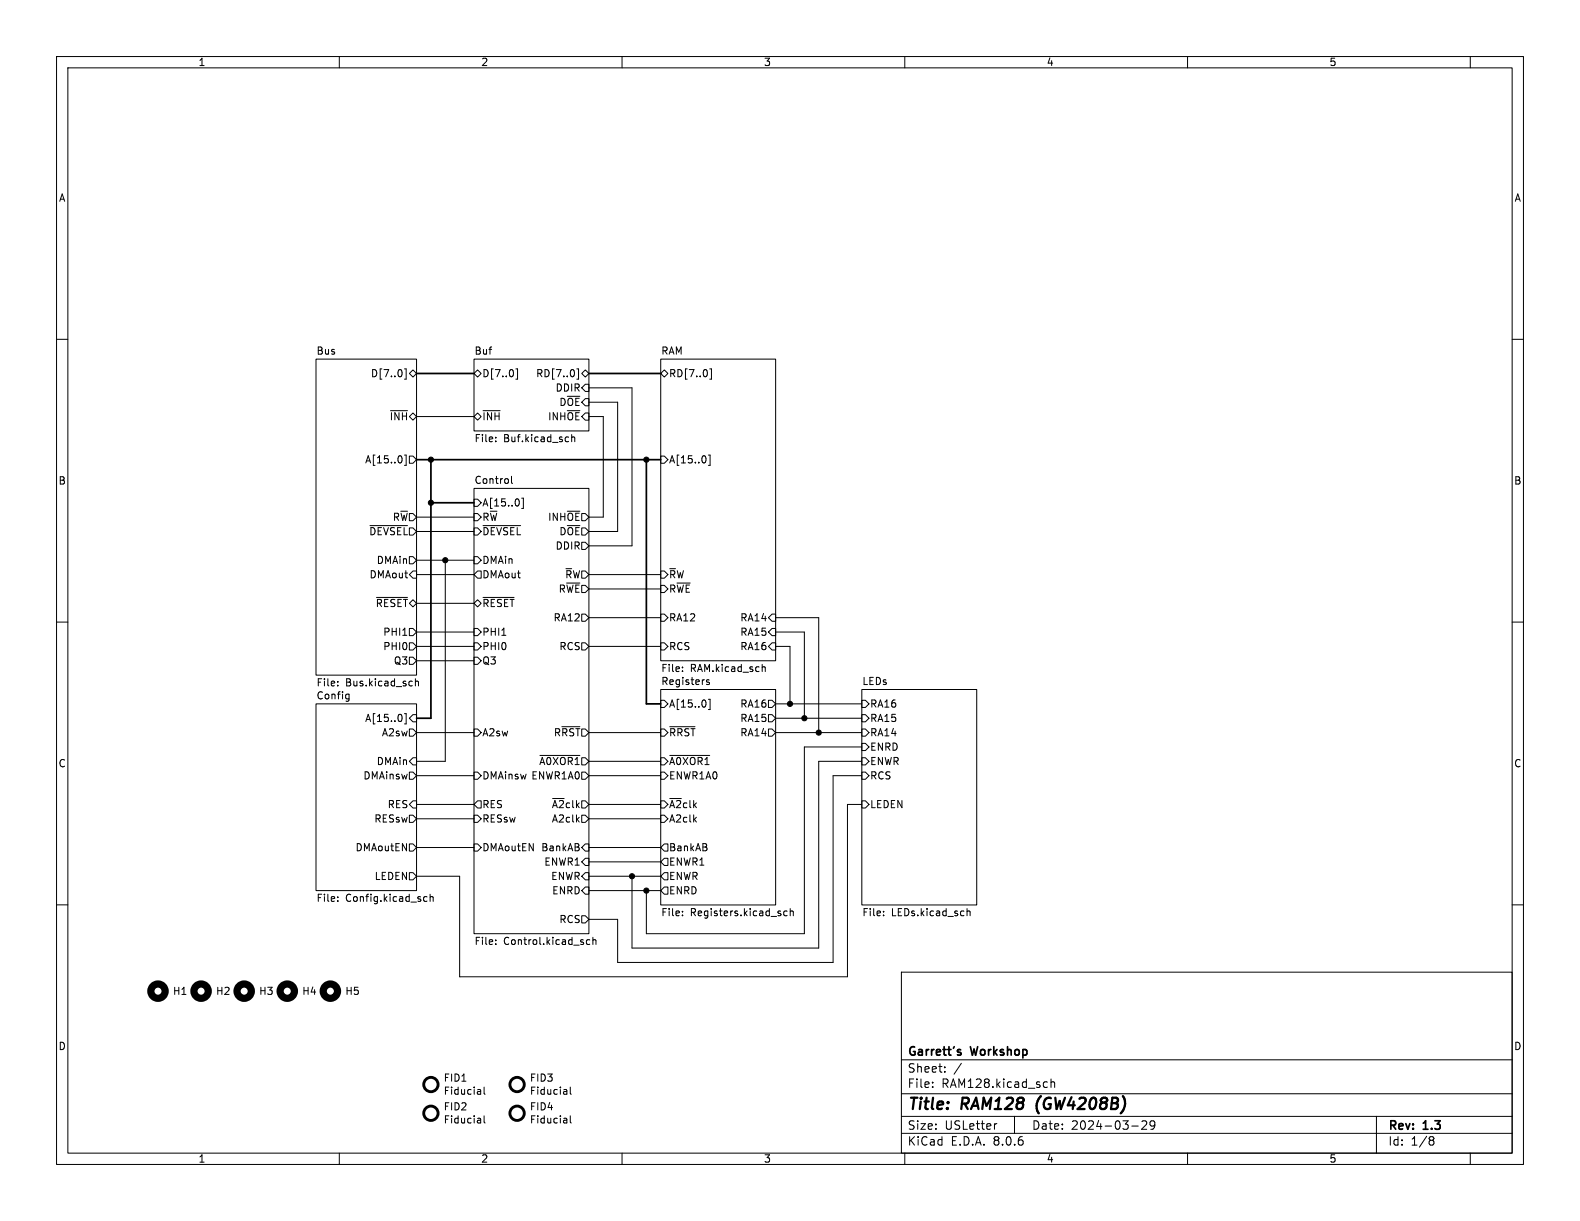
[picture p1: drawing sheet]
(kicad_sch
 (version 20231120)
 (generator "eeschema")
 (generator_version "8.0")
 (paper "USLetter")
 (title_block
  (title "RAM128 (GW4208B)")
  (date "2024-03-29")
  (rev "1.3")
  (company "Garrett's Workshop"))
 (lib_symbols
  (symbol "Mechanical:Fiducial" (exclude_from_sim no) (in_bom yes) (on_board yes)
   (property "Reference" "FID" (at 0 5.08 0) (effects (font (size 1.27 1.27))))
   (property "Value" "Fiducial" (at 0 3.175 0) (effects (font (size 1.27 1.27))))
   (property "Footprint" "" (at 0 0 0) (effects (font (size 1.27 1.27)) (hide yes)))
   (property "Datasheet" "~" (at 0 0 0) (effects (font (size 1.27 1.27)) (hide yes)))
   (property "Description" "Fiducial Marker" (at 0 0 0) (effects (font (size 1.27 1.27)) (hide yes)))
   (symbol "Fiducial_0_1"
    (circle (center 0 0) (radius 1.27) (stroke (width 0.508) (type default)) (fill (type background)))))
  (symbol "Mechanical:MountingHole"
   (pin_names
    (offset 1.016)) (exclude_from_sim no) (in_bom yes) (on_board yes)
   (property "Reference" "H" (at 0 5.08 0) (effects (font (size 1.27 1.27))))
   (property "Value" "MountingHole" (at 0 3.175 0) (effects (font (size 1.27 1.27))))
   (property "Footprint" "" (at 0 0 0) (effects (font (size 1.27 1.27)) (hide yes)))
   (property "Datasheet" "~" (at 0 0 0) (effects (font (size 1.27 1.27)) (hide yes)))
   (property "Description" "Mounting Hole without connection" (at 0 0 0) (effects (font (size 1.27 1.27)) (hide yes)))
   (symbol "MountingHole_0_1"
    (circle (center 0 0) (radius 1.27) (stroke (width 1.27) (type default)) (fill (type none))))))
 (junction
  (at 111.76 154.94)
  (diameter 0)
  (color 0 0 0 0))
 (junction
  (at 144.78 129.54)
  (diameter 0)
  (color 0 0 0 0))
 (junction
  (at 76.2 81.28)
  (diameter 0)
  (color 0 0 0 0))
 (junction
  (at 142.24 127)
  (diameter 0)
  (color 0 0 0 0))
 (junction
  (at 139.7 124.46)
  (diameter 0)
  (color 0 0 0 0))
 (junction
  (at 78.74 99.06)
  (diameter 0)
  (color 0 0 0 0))
 (junction
  (at 114.3 81.28)
  (diameter 0)
  (color 0 0 0 0))
 (junction
  (at 114.3 157.48)
  (diameter 0)
  (color 0 0 0 0))
 (junction
  (at 76.2 88.9)
  (diameter 0)
  (color 0 0 0 0))
 (wire
  (pts (xy 152.4 134.62) (xy 144.78 134.62))
  (stroke (width 0) (type default)))
 (wire
  (pts (xy 104.14 109.22) (xy 116.84 109.22))
  (stroke (width 0) (type default)))
 (wire
  (pts (xy 104.14 68.58) (xy 111.76 68.58))
  (stroke (width 0) (type default)))
 (wire
  (pts (xy 73.66 101.6) (xy 83.82 101.6))
  (stroke (width 0) (type default)))
 (wire
  (pts (xy 114.3 157.48) (xy 116.84 157.48))
  (stroke (width 0) (type default)))
 (wire
  (pts (xy 104.14 129.54) (xy 116.84 129.54))
  (stroke (width 0) (type default)))
 (wire
  (pts (xy 106.68 91.44) (xy 104.14 91.44))
  (stroke (width 0) (type default)))
 (wire
  (pts (xy 139.7 114.3) (xy 139.7 124.46))
  (stroke (width 0) (type default)))
 (wire
  (pts (xy 139.7 124.46) (xy 152.4 124.46))
  (stroke (width 0) (type default)))
 (wire
  (pts (xy 73.66 111.76) (xy 83.82 111.76))
  (stroke (width 0) (type default)))
 (wire
  (pts (xy 109.22 170.18) (xy 147.32 170.18))
  (stroke (width 0) (type default)))
 (wire
  (pts (xy 137.16 114.3) (xy 139.7 114.3))
  (stroke (width 0) (type default)))
 (wire
  (pts (xy 142.24 165.1) (xy 142.24 132.08))
  (stroke (width 0) (type default)))
 (wire
  (pts (xy 111.76 167.64) (xy 144.78 167.64))
  (stroke (width 0) (type default)))
 (wire
  (pts (xy 104.14 149.86) (xy 116.84 149.86))
  (stroke (width 0) (type default)))
 (bus
  (pts (xy 76.2 88.9) (xy 76.2 127))
  (stroke (width 0) (type default)))
 (wire
  (pts (xy 104.14 157.48) (xy 114.3 157.48))
  (stroke (width 0) (type default)))
 (wire
  (pts (xy 111.76 154.94) (xy 116.84 154.94))
  (stroke (width 0) (type default)))
 (wire
  (pts (xy 142.24 127) (xy 152.4 127))
  (stroke (width 0) (type default)))
 (wire
  (pts (xy 137.16 111.76) (xy 142.24 111.76))
  (stroke (width 0) (type default)))
 (wire
  (pts (xy 137.16 124.46) (xy 139.7 124.46))
  (stroke (width 0) (type default)))
 (wire
  (pts (xy 81.28 172.72) (xy 149.86 172.72))
  (stroke (width 0) (type default)))
 (wire
  (pts (xy 144.78 129.54) (xy 152.4 129.54))
  (stroke (width 0) (type default)))
 (wire
  (pts (xy 73.66 73.66) (xy 83.82 73.66))
  (stroke (width 0) (type default)))
 (wire
  (pts (xy 104.14 142.24) (xy 116.84 142.24))
  (stroke (width 0) (type default)))
 (bus
  (pts (xy 73.66 81.28) (xy 76.2 81.28))
  (stroke (width 0) (type default)))
 (wire
  (pts (xy 109.22 162.56) (xy 109.22 170.18))
  (stroke (width 0) (type default)))
 (bus
  (pts (xy 104.14 66.04) (xy 116.84 66.04))
  (stroke (width 0) (type default)))
 (bus
  (pts (xy 114.3 81.28) (xy 114.3 124.46))
  (stroke (width 0) (type default)))
 (wire
  (pts (xy 114.3 157.48) (xy 114.3 165.1))
  (stroke (width 0) (type default)))
 (wire
  (pts (xy 73.66 149.86) (xy 83.82 149.86))
  (stroke (width 0) (type default)))
 (wire
  (pts (xy 114.3 165.1) (xy 142.24 165.1))
  (stroke (width 0) (type default)))
 (wire
  (pts (xy 111.76 96.52) (xy 104.14 96.52))
  (stroke (width 0) (type default)))
 (wire
  (pts (xy 73.66 134.62) (xy 78.74 134.62))
  (stroke (width 0) (type default)))
 (wire
  (pts (xy 73.66 99.06) (xy 78.74 99.06))
  (stroke (width 0) (type default)))
 (wire
  (pts (xy 152.4 142.24) (xy 149.86 142.24))
  (stroke (width 0) (type default)))
 (wire
  (pts (xy 104.14 93.98) (xy 109.22 93.98))
  (stroke (width 0) (type default)))
 (wire
  (pts (xy 81.28 154.94) (xy 81.28 172.72))
  (stroke (width 0) (type default)))
 (wire
  (pts (xy 137.16 127) (xy 142.24 127))
  (stroke (width 0) (type default)))
 (bus
  (pts (xy 76.2 88.9) (xy 76.2 81.28))
  (stroke (width 0) (type default)))
 (wire
  (pts (xy 73.66 114.3) (xy 83.82 114.3))
  (stroke (width 0) (type default)))
 (wire
  (pts (xy 73.66 142.24) (xy 83.82 142.24))
  (stroke (width 0) (type default)))
 (wire
  (pts (xy 111.76 68.58) (xy 111.76 96.52))
  (stroke (width 0) (type default)))
 (wire
  (pts (xy 73.66 91.44) (xy 83.82 91.44))
  (stroke (width 0) (type default)))
 (wire
  (pts (xy 104.14 137.16) (xy 116.84 137.16))
  (stroke (width 0) (type default)))
 (wire
  (pts (xy 104.14 134.62) (xy 116.84 134.62))
  (stroke (width 0) (type default)))
 (wire
  (pts (xy 111.76 154.94) (xy 111.76 167.64))
  (stroke (width 0) (type default)))
 (wire
  (pts (xy 104.14 152.4) (xy 116.84 152.4))
  (stroke (width 0) (type default)))
 (wire
  (pts (xy 104.14 162.56) (xy 109.22 162.56))
  (stroke (width 0) (type default)))
 (wire
  (pts (xy 147.32 137.16) (xy 152.4 137.16))
  (stroke (width 0) (type default)))
 (wire
  (pts (xy 104.14 114.3) (xy 116.84 114.3))
  (stroke (width 0) (type default)))
 (wire
  (pts (xy 104.14 101.6) (xy 116.84 101.6))
  (stroke (width 0) (type default)))
 (wire
  (pts (xy 137.16 129.54) (xy 144.78 129.54))
  (stroke (width 0) (type default)))
 (bus
  (pts (xy 83.82 88.9) (xy 76.2 88.9))
  (stroke (width 0) (type default)))
 (wire
  (pts (xy 104.14 73.66) (xy 106.68 73.66))
  (stroke (width 0) (type default)))
 (wire
  (pts (xy 104.14 144.78) (xy 116.84 144.78))
  (stroke (width 0) (type default)))
 (wire
  (pts (xy 142.24 132.08) (xy 152.4 132.08))
  (stroke (width 0) (type default)))
 (wire
  (pts (xy 144.78 109.22) (xy 137.16 109.22))
  (stroke (width 0) (type default)))
 (wire
  (pts (xy 73.66 137.16) (xy 83.82 137.16))
  (stroke (width 0) (type default)))
 (bus
  (pts (xy 116.84 124.46) (xy 114.3 124.46))
  (stroke (width 0) (type default)))
 (bus
  (pts (xy 114.3 81.28) (xy 116.84 81.28))
  (stroke (width 0) (type default)))
 (wire
  (pts (xy 104.14 104.14) (xy 116.84 104.14))
  (stroke (width 0) (type default)))
 (wire
  (pts (xy 106.68 73.66) (xy 106.68 91.44))
  (stroke (width 0) (type default)))
 (wire
  (pts (xy 144.78 129.54) (xy 144.78 109.22))
  (stroke (width 0) (type default)))
 (wire
  (pts (xy 104.14 71.12) (xy 109.22 71.12))
  (stroke (width 0) (type default)))
 (wire
  (pts (xy 142.24 111.76) (xy 142.24 127))
  (stroke (width 0) (type default)))
 (wire
  (pts (xy 73.66 106.68) (xy 83.82 106.68))
  (stroke (width 0) (type default)))
 (bus
  (pts (xy 73.66 127) (xy 76.2 127))
  (stroke (width 0) (type default)))
 (wire
  (pts (xy 149.86 142.24) (xy 149.86 172.72))
  (stroke (width 0) (type default)))
 (wire
  (pts (xy 144.78 134.62) (xy 144.78 167.64))
  (stroke (width 0) (type default)))
 (wire
  (pts (xy 73.66 116.84) (xy 83.82 116.84))
  (stroke (width 0) (type default)))
 (wire
  (pts (xy 109.22 71.12) (xy 109.22 93.98))
  (stroke (width 0) (type default)))
 (bus
  (pts (xy 73.66 66.04) (xy 83.82 66.04))
  (stroke (width 0) (type default)))
 (bus
  (pts (xy 76.2 81.28) (xy 114.3 81.28))
  (stroke (width 0) (type default)))
 (wire
  (pts (xy 73.66 154.94) (xy 81.28 154.94))
  (stroke (width 0) (type default)))
 (wire
  (pts (xy 78.74 99.06) (xy 83.82 99.06))
  (stroke (width 0) (type default)))
 (wire
  (pts (xy 73.66 129.54) (xy 83.82 129.54))
  (stroke (width 0) (type default)))
 (wire
  (pts (xy 73.66 93.98) (xy 83.82 93.98))
  (stroke (width 0) (type default)))
 (wire
  (pts (xy 73.66 144.78) (xy 83.82 144.78))
  (stroke (width 0) (type default)))
 (wire
  (pts (xy 104.14 154.94) (xy 111.76 154.94))
  (stroke (width 0) (type default)))
 (wire
  (pts (xy 147.32 170.18) (xy 147.32 137.16))
  (stroke (width 0) (type default)))
 (wire
  (pts (xy 78.74 134.62) (xy 78.74 99.06))
  (stroke (width 0) (type default)))
 (symbol
  (lib_id "Mechanical:MountingHole")
  (at 35.56 175.26 0)
  (unit 1)
  (exclude_from_sim no)
  (in_bom yes)
  (on_board yes)
  (dnp no)
  (property "Reference" "H2" (at 38.1 175.26 0) (effects (font (size 1.27 1.27)) (justify left)))
  (property "Value" "~" (at 38.1 176.276 0) (effects (font (size 1.27 1.27)) (justify left)))
  (property "Footprint" "stdpads:PasteHole_1.152mm_NPTH" (at 35.56 175.26 0) (effects (font (size 1.27 1.27)) (hide yes)))
  (property "Datasheet" "~" (at 35.56 175.26 0) (effects (font (size 1.27 1.27)) (hide yes)))
  (property "Description" "" (at 35.56 175.26 0) (effects (font (size 1.27 1.27)) (hide yes))))
 (symbol
  (lib_id "Mechanical:MountingHole")
  (at 50.8 175.26 0)
  (unit 1)
  (exclude_from_sim no)
  (in_bom yes)
  (on_board yes)
  (dnp no)
  (property "Reference" "H4" (at 53.34 175.26 0) (effects (font (size 1.27 1.27)) (justify left)))
  (property "Value" "~" (at 53.34 176.276 0) (effects (font (size 1.27 1.27)) (justify left)))
  (property "Footprint" "stdpads:PasteHole_1.152mm_NPTH" (at 50.8 175.26 0) (effects (font (size 1.27 1.27)) (hide yes)))
  (property "Datasheet" "~" (at 50.8 175.26 0) (effects (font (size 1.27 1.27)) (hide yes)))
  (property "Description" "" (at 50.8 175.26 0) (effects (font (size 1.27 1.27)) (hide yes))))
 (symbol
  (lib_id "Mechanical:MountingHole")
  (at 58.42 175.26 0)
  (unit 1)
  (exclude_from_sim no)
  (in_bom yes)
  (on_board yes)
  (dnp no)
  (property "Reference" "H5" (at 60.96 175.26 0) (effects (font (size 1.27 1.27)) (justify left)))
  (property "Value" "~" (at 60.96 176.276 0) (effects (font (size 1.27 1.27)) (justify left)))
  (property "Footprint" "stdpads:PasteHole_1.152mm_NPTH" (at 58.42 175.26 0) (effects (font (size 1.27 1.27)) (hide yes)))
  (property "Datasheet" "~" (at 58.42 175.26 0) (effects (font (size 1.27 1.27)) (hide yes)))
  (property "Description" "" (at 58.42 175.26 0) (effects (font (size 1.27 1.27)) (hide yes))))
 (symbol
  (lib_id "Mechanical:Fiducial")
  (at 91.44 191.77 0)
  (unit 1)
  (exclude_from_sim no)
  (in_bom yes)
  (on_board yes)
  (dnp no)
  (property "Reference" "FID3" (at 93.599 190.6016 0) (effects (font (size 1.27 1.27)) (justify left)))
  (property "Value" "Fiducial" (at 93.599 192.913 0) (effects (font (size 1.27 1.27)) (justify left)))
  (property "Footprint" "stdpads:Fiducial" (at 91.44 191.77 0) (effects (font (size 1.27 1.27)) (hide yes)))
  (property "Datasheet" "~" (at 91.44 191.77 0) (effects (font (size 1.27 1.27)) (hide yes)))
  (property "Description" "" (at 91.44 191.77 0) (effects (font (size 1.27 1.27)) (hide yes))))
 (symbol
  (lib_id "Mechanical:MountingHole")
  (at 43.18 175.26 0)
  (unit 1)
  (exclude_from_sim no)
  (in_bom yes)
  (on_board yes)
  (dnp no)
  (property "Reference" "H3" (at 45.72 175.26 0) (effects (font (size 1.27 1.27)) (justify left)))
  (property "Value" "~" (at 45.72 176.276 0) (effects (font (size 1.27 1.27)) (justify left)))
  (property "Footprint" "stdpads:PasteHole_1.152mm_NPTH" (at 43.18 175.26 0) (effects (font (size 1.27 1.27)) (hide yes)))
  (property "Datasheet" "~" (at 43.18 175.26 0) (effects (font (size 1.27 1.27)) (hide yes)))
  (property "Description" "" (at 43.18 175.26 0) (effects (font (size 1.27 1.27)) (hide yes))))
 (symbol
  (lib_id "Mechanical:Fiducial")
  (at 76.2 191.77 0)
  (unit 1)
  (exclude_from_sim no)
  (in_bom yes)
  (on_board yes)
  (dnp no)
  (property "Reference" "FID1" (at 78.359 190.6016 0) (effects (font (size 1.27 1.27)) (justify left)))
  (property "Value" "Fiducial" (at 78.359 192.913 0) (effects (font (size 1.27 1.27)) (justify left)))
  (property "Footprint" "stdpads:Fiducial" (at 76.2 191.77 0) (effects (font (size 1.27 1.27)) (hide yes)))
  (property "Datasheet" "~" (at 76.2 191.77 0) (effects (font (size 1.27 1.27)) (hide yes)))
  (property "Description" "" (at 76.2 191.77 0) (effects (font (size 1.27 1.27)) (hide yes))))
 (symbol
  (lib_id "Mechanical:Fiducial")
  (at 91.44 196.85 0)
  (unit 1)
  (exclude_from_sim no)
  (in_bom yes)
  (on_board yes)
  (dnp no)
  (property "Reference" "FID4" (at 93.599 195.6816 0) (effects (font (size 1.27 1.27)) (justify left)))
  (property "Value" "Fiducial" (at 93.599 197.993 0) (effects (font (size 1.27 1.27)) (justify left)))
  (property "Footprint" "stdpads:Fiducial" (at 91.44 196.85 0) (effects (font (size 1.27 1.27)) (hide yes)))
  (property "Datasheet" "~" (at 91.44 196.85 0) (effects (font (size 1.27 1.27)) (hide yes)))
  (property "Description" "" (at 91.44 196.85 0) (effects (font (size 1.27 1.27)) (hide yes))))
 (symbol
  (lib_id "Mechanical:Fiducial")
  (at 76.2 196.85 0)
  (unit 1)
  (exclude_from_sim no)
  (in_bom yes)
  (on_board yes)
  (dnp no)
  (property "Reference" "FID2" (at 78.359 195.6816 0) (effects (font (size 1.27 1.27)) (justify left)))
  (property "Value" "Fiducial" (at 78.359 197.993 0) (effects (font (size 1.27 1.27)) (justify left)))
  (property "Footprint" "stdpads:Fiducial" (at 76.2 196.85 0) (effects (font (size 1.27 1.27)) (hide yes)))
  (property "Datasheet" "~" (at 76.2 196.85 0) (effects (font (size 1.27 1.27)) (hide yes)))
  (property "Description" "" (at 76.2 196.85 0) (effects (font (size 1.27 1.27)) (hide yes))))
 (symbol
  (lib_id "Mechanical:MountingHole")
  (at 27.94 175.26 0)
  (unit 1)
  (exclude_from_sim no)
  (in_bom yes)
  (on_board yes)
  (dnp no)
  (property "Reference" "H1" (at 30.48 175.26 0) (effects (font (size 1.27 1.27)) (justify left)))
  (property "Value" "~" (at 30.48 176.276 0) (effects (font (size 1.27 1.27)) (justify left)))
  (property "Footprint" "stdpads:PasteHole_1.152mm_NPTH" (at 27.94 175.26 0) (effects (font (size 1.27 1.27)) (hide yes)))
  (property "Datasheet" "~" (at 27.94 175.26 0) (effects (font (size 1.27 1.27)) (hide yes)))
  (property "Description" "" (at 27.94 175.26 0) (effects (font (size 1.27 1.27)) (hide yes))))
 (sheet
  (at 55.88 124.46)
  (size 17.78 33.02)
  (fields_autoplaced yes)
  (stroke (width 0.1524) (type solid))
  (fill (color 0 0 0 0.0000))
  (property "Sheetname" "Config" (at 55.88 123.7484 0) (effects (font (size 1.27 1.27)) (justify left bottom)))
  (property "Sheetfile" "Config.kicad_sch" (at 55.88 158.0646 0) (effects (font (size 1.27 1.27)) (justify left top)))
  (pin "A[15..0]" input (at 73.66 127 0) (effects (font (size 1.27 1.27)) (justify right)))
  (pin "DMAin" input (at 73.66 134.62 0) (effects (font (size 1.27 1.27)) (justify right)))
  (pin "RESsw" output (at 73.66 144.78 0) (effects (font (size 1.27 1.27)) (justify right)))
  (pin "A2sw" output (at 73.66 129.54 0) (effects (font (size 1.27 1.27)) (justify right)))
  (pin "RES" input (at 73.66 142.24 0) (effects (font (size 1.27 1.27)) (justify right)))
  (pin "DMAoutEN" output (at 73.66 149.86 0) (effects (font (size 1.27 1.27)) (justify right)))
  (pin "DMAinsw" output (at 73.66 137.16 0) (effects (font (size 1.27 1.27)) (justify right)))
  (pin "LEDEN" output (at 73.66 154.94 0) (effects (font (size 1.27 1.27)) (justify right))))
 (sheet
  (at 152.4 121.92)
  (size 20.32 38.1)
  (fields_autoplaced yes)
  (stroke (width 0.1524) (type solid))
  (fill (color 0 0 0 0.0000))
  (property "Sheetname" "LEDs" (at 152.4 121.2084 0) (effects (font (size 1.27 1.27)) (justify left bottom)))
  (property "Sheetfile" "LEDs.kicad_sch" (at 152.4 160.6046 0) (effects (font (size 1.27 1.27)) (justify left top)))
  (pin "LEDEN" input (at 152.4 142.24 180) (effects (font (size 1.27 1.27)) (justify left)))
  (pin "RCS" input (at 152.4 137.16 180) (effects (font (size 1.27 1.27)) (justify left)))
  (pin "ENWR" input (at 152.4 134.62 180) (effects (font (size 1.27 1.27)) (justify left)))
  (pin "ENRD" input (at 152.4 132.08 180) (effects (font (size 1.27 1.27)) (justify left)))
  (pin "RA16" input (at 152.4 124.46 180) (effects (font (size 1.27 1.27)) (justify left)))
  (pin "RA14" input (at 152.4 129.54 180) (effects (font (size 1.27 1.27)) (justify left)))
  (pin "RA15" input (at 152.4 127 180) (effects (font (size 1.27 1.27)) (justify left))))
 (sheet
  (at 116.84 121.92)
  (size 20.32 38.1)
  (fields_autoplaced yes)
  (stroke (width 0.1524) (type solid))
  (fill (color 0 0 0 0.0000))
  (property "Sheetname" "Registers" (at 116.84 121.2084 0) (effects (font (size 1.27 1.27)) (justify left bottom)))
  (property "Sheetfile" "Registers.kicad_sch" (at 116.84 160.6046 0) (effects (font (size 1.27 1.27)) (justify left top)))
  (pin "RA16" output (at 137.16 124.46 0) (effects (font (size 1.27 1.27)) (justify right)))
  (pin "RA14" output (at 137.16 129.54 0) (effects (font (size 1.27 1.27)) (justify right)))
  (pin "RA15" output (at 137.16 127 0) (effects (font (size 1.27 1.27)) (justify right)))
  (pin "ENRD" output (at 116.84 157.48 180) (effects (font (size 1.27 1.27)) (justify left)))
  (pin "BankAB" output (at 116.84 149.86 180) (effects (font (size 1.27 1.27)) (justify left)))
  (pin "ENWR1" output (at 116.84 152.4 180) (effects (font (size 1.27 1.27)) (justify left)))
  (pin "ENWR" output (at 116.84 154.94 180) (effects (font (size 1.27 1.27)) (justify left)))
  (pin "A[15..0]" input (at 116.84 124.46 180) (effects (font (size 1.27 1.27)) (justify left)))
  (pin "~{A0XOR1}" input (at 116.84 134.62 180) (effects (font (size 1.27 1.27)) (justify left)))
  (pin "ENWR1A0" input (at 116.84 137.16 180) (effects (font (size 1.27 1.27)) (justify left)))
  (pin "~{A2}clk" input (at 116.84 142.24 180) (effects (font (size 1.27 1.27)) (justify left)))
  (pin "A2clk" input (at 116.84 144.78 180) (effects (font (size 1.27 1.27)) (justify left)))
  (pin "~{RRST}" input (at 116.84 129.54 180) (effects (font (size 1.27 1.27)) (justify left))))
 (sheet
  (at 116.84 63.5)
  (size 20.32 53.34)
  (fields_autoplaced yes)
  (stroke (width 0.1524) (type solid))
  (fill (color 0 0 0 0.0000))
  (property "Sheetname" "RAM" (at 116.84 62.7884 0) (effects (font (size 1.27 1.27)) (justify left bottom)))
  (property "Sheetfile" "RAM.kicad_sch" (at 116.84 117.4246 0) (effects (font (size 1.27 1.27)) (justify left top)))
  (pin "RA15" input (at 137.16 111.76 0) (effects (font (size 1.27 1.27)) (justify right)))
  (pin "RA16" input (at 137.16 114.3 0) (effects (font (size 1.27 1.27)) (justify right)))
  (pin "RA12" input (at 116.84 109.22 180) (effects (font (size 1.27 1.27)) (justify left)))
  (pin "RA14" input (at 137.16 109.22 0) (effects (font (size 1.27 1.27)) (justify right)))
  (pin "R~{WE}" input (at 116.84 104.14 180) (effects (font (size 1.27 1.27)) (justify left)))
  (pin "~{R}W" input (at 116.84 101.6 180) (effects (font (size 1.27 1.27)) (justify left)))
  (pin "RCS" input (at 116.84 114.3 180) (effects (font (size 1.27 1.27)) (justify left)))
  (pin "A[15..0]" input (at 116.84 81.28 180) (effects (font (size 1.27 1.27)) (justify left)))
  (pin "RD[7..0]" bidirectional (at 116.84 66.04 180) (effects (font (size 1.27 1.27)) (justify left))))
 (sheet
  (at 55.88 63.5)
  (size 17.78 55.88)
  (fields_autoplaced yes)
  (stroke (width 0.1524) (type solid))
  (fill (color 0 0 0 0.0000))
  (property "Sheetname" "Bus" (at 55.88 62.7884 0) (effects (font (size 1.27 1.27)) (justify left bottom)))
  (property "Sheetfile" "Bus.kicad_sch" (at 55.88 119.9646 0) (effects (font (size 1.27 1.27)) (justify left top)))
  (pin "A[15..0]" output (at 73.66 81.28 0) (effects (font (size 1.27 1.27)) (justify right)))
  (pin "D[7..0]" bidirectional (at 73.66 66.04 0) (effects (font (size 1.27 1.27)) (justify right)))
  (pin "PHI1" output (at 73.66 111.76 0) (effects (font (size 1.27 1.27)) (justify right)))
  (pin "PHI0" output (at 73.66 114.3 0) (effects (font (size 1.27 1.27)) (justify right)))
  (pin "~{DEVSEL}" output (at 73.66 93.98 0) (effects (font (size 1.27 1.27)) (justify right)))
  (pin "Q3" output (at 73.66 116.84 0) (effects (font (size 1.27 1.27)) (justify right)))
  (pin "~{RESET}" tri_state (at 73.66 106.68 0) (effects (font (size 1.27 1.27)) (justify right)))
  (pin "R~{W}" output (at 73.66 91.44 0) (effects (font (size 1.27 1.27)) (justify right)))
  (pin "~{INH}" tri_state (at 73.66 73.66 0) (effects (font (size 1.27 1.27)) (justify right)))
  (pin "DMAout" input (at 73.66 101.6 0) (effects (font (size 1.27 1.27)) (justify right)))
  (pin "DMAin" output (at 73.66 99.06 0) (effects (font (size 1.27 1.27)) (justify right))))
 (sheet
  (at 83.82 63.5)
  (size 20.32 12.7)
  (fields_autoplaced yes)
  (stroke (width 0.1524) (type solid))
  (fill (color 0 0 0 0.0000))
  (property "Sheetname" "Buf" (at 83.82 62.7884 0) (effects (font (size 1.27 1.27)) (justify left bottom)))
  (property "Sheetfile" "Buf.kicad_sch" (at 83.82 76.7846 0) (effects (font (size 1.27 1.27)) (justify left top)))
  (pin "INH~{OE}" input (at 104.14 73.66 0) (effects (font (size 1.27 1.27)) (justify right)))
  (pin "RD[7..0]" bidirectional (at 104.14 66.04 0) (effects (font (size 1.27 1.27)) (justify right)))
  (pin "D~{OE}" input (at 104.14 71.12 0) (effects (font (size 1.27 1.27)) (justify right)))
  (pin "D[7..0]" bidirectional (at 83.82 66.04 180) (effects (font (size 1.27 1.27)) (justify left)))
  (pin "DDIR" input (at 104.14 68.58 0) (effects (font (size 1.27 1.27)) (justify right)))
  (pin "~{INH}" tri_state (at 83.82 73.66 180) (effects (font (size 1.27 1.27)) (justify left))))
 (sheet
  (at 83.82 86.36)
  (size 20.32 78.74)
  (fields_autoplaced yes)
  (stroke (width 0.1524) (type solid))
  (fill (color 0 0 0 0.0000))
  (property "Sheetname" "Control" (at 83.82 85.6484 0) (effects (font (size 1.27 1.27)) (justify left bottom)))
  (property "Sheetfile" "Control.kicad_sch" (at 83.82 165.6846 0) (effects (font (size 1.27 1.27)) (justify left top)))
  (pin "INH~{OE}" output (at 104.14 91.44 0) (effects (font (size 1.27 1.27)) (justify right)))
  (pin "R~{WE}" output (at 104.14 104.14 0) (effects (font (size 1.27 1.27)) (justify right)))
  (pin "R~{RST}" output (at 104.14 129.54 0) (effects (font (size 1.27 1.27)) (justify right)))
  (pin "RESsw" input (at 83.82 144.78 180) (effects (font (size 1.27 1.27)) (justify left)))
  (pin "~{RESET}" tri_state (at 83.82 106.68 180) (effects (font (size 1.27 1.27)) (justify left)))
  (pin "RES" output (at 83.82 142.24 180) (effects (font (size 1.27 1.27)) (justify left)))
  (pin "DMAout" output (at 83.82 101.6 180) (effects (font (size 1.27 1.27)) (justify left)))
  (pin "DMAin" input (at 83.82 99.06 180) (effects (font (size 1.27 1.27)) (justify left)))
  (pin "D~{OE}" output (at 104.14 93.98 0) (effects (font (size 1.27 1.27)) (justify right)))
  (pin "RCS" output (at 104.14 114.3 0) (effects (font (size 1.27 1.27)) (justify right)))
  (pin "DMAinsw" input (at 83.82 137.16 180) (effects (font (size 1.27 1.27)) (justify left)))
  (pin "R~{W}" input (at 83.82 91.44 180) (effects (font (size 1.27 1.27)) (justify left)))
  (pin "Q3" input (at 83.82 116.84 180) (effects (font (size 1.27 1.27)) (justify left)))
  (pin "PHI1" input (at 83.82 111.76 180) (effects (font (size 1.27 1.27)) (justify left)))
  (pin "A[15..0]" input (at 83.82 88.9 180) (effects (font (size 1.27 1.27)) (justify left)))
  (pin "PHI0" input (at 83.82 114.3 180) (effects (font (size 1.27 1.27)) (justify left)))
  (pin "ENRD" input (at 104.14 157.48 0) (effects (font (size 1.27 1.27)) (justify right)))
  (pin "ENWR" input (at 104.14 154.94 0) (effects (font (size 1.27 1.27)) (justify right)))
  (pin "~{A0XOR1}" output (at 104.14 134.62 0) (effects (font (size 1.27 1.27)) (justify right)))
  (pin "ENWR1A0" output (at 104.14 137.16 0) (effects (font (size 1.27 1.27)) (justify right)))
  (pin "~{A2}clk" output (at 104.14 142.24 0) (effects (font (size 1.27 1.27)) (justify right)))
  (pin "A2sw" input (at 83.82 129.54 180) (effects (font (size 1.27 1.27)) (justify left)))
  (pin "~{DEVSEL}" input (at 83.82 93.98 180) (effects (font (size 1.27 1.27)) (justify left)))
  (pin "ENWR1" input (at 104.14 152.4 0) (effects (font (size 1.27 1.27)) (justify right)))
  (pin "A2clk" output (at 104.14 144.78 0) (effects (font (size 1.27 1.27)) (justify right)))
  (pin "RCS" output (at 104.14 162.56 0) (effects (font (size 1.27 1.27)) (justify right)))
  (pin "DDIR" output (at 104.14 96.52 0) (effects (font (size 1.27 1.27)) (justify right)))
  (pin "RA12" output (at 104.14 109.22 0) (effects (font (size 1.27 1.27)) (justify right)))
  (pin "BankAB" input (at 104.14 149.86 0) (effects (font (size 1.27 1.27)) (justify right)))
  (pin "~{R}W" output (at 104.14 101.6 0) (effects (font (size 1.27 1.27)) (justify right)))
  (pin "DMAoutEN" input (at 83.82 149.86 180) (effects (font (size 1.27 1.27)) (justify left))))
 (sheet_instances
  (path ""
   (page "1"))))
